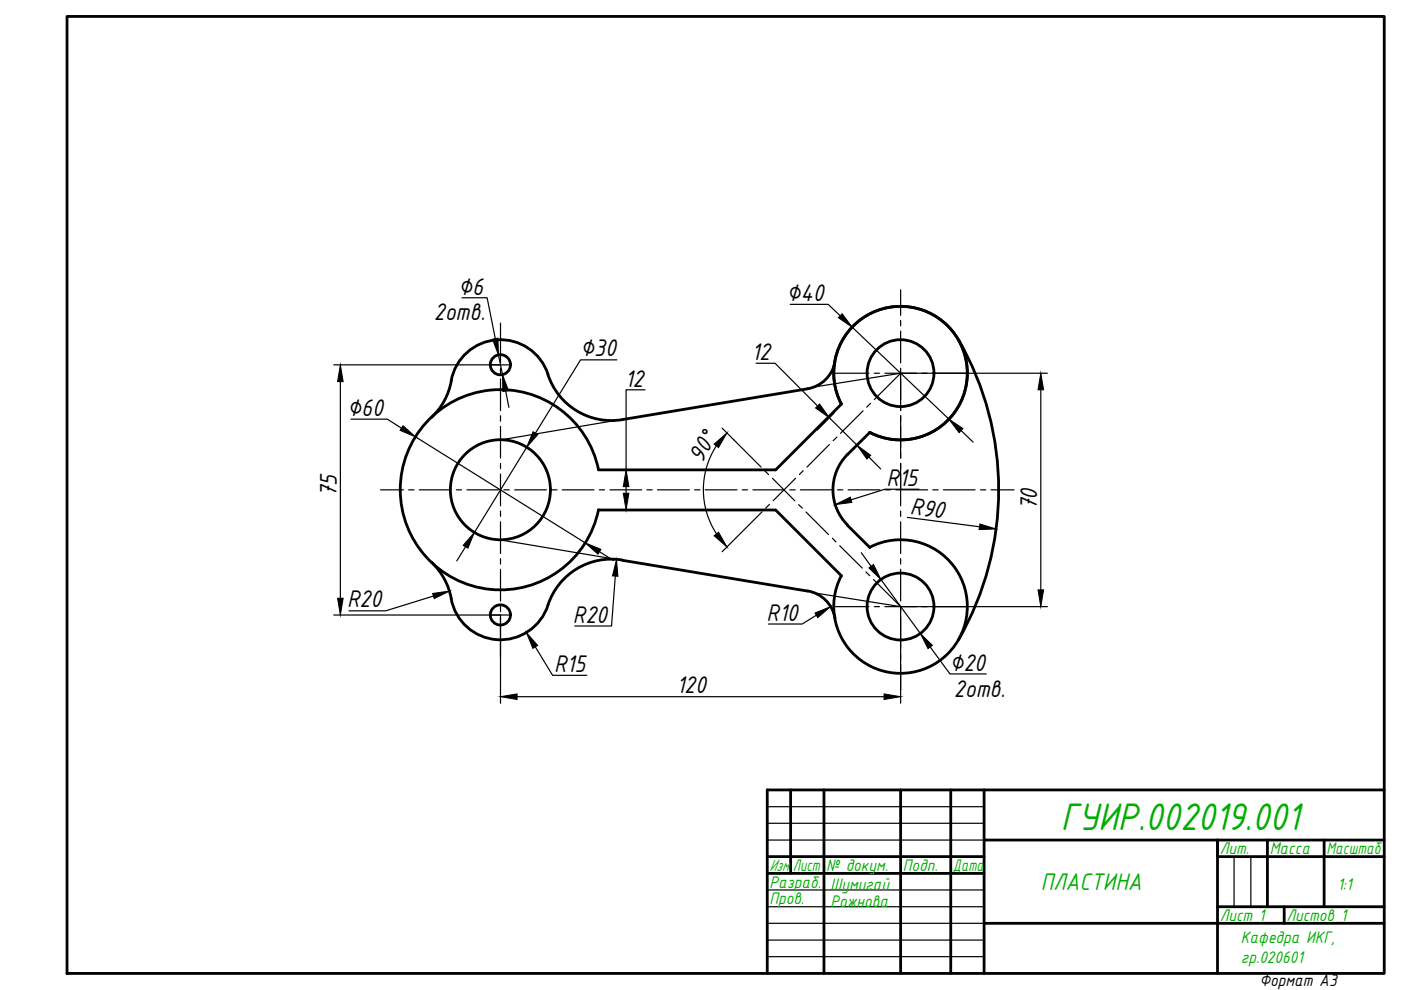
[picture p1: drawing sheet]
<svg xmlns="http://www.w3.org/2000/svg" width="297mm" height="210mm" viewBox="0 0 297 210" stroke-linecap="round" stroke-linejoin="round" font-family="sans-serif">
<!-- layer: 0 -->
<g fill="none" stroke="#000" stroke-width=".59">
<path d="M14.2 3.5h279.3v202.9h-279.3zM116.2 79.4a14.2 14.2 0 0 0 15.8 9.6M116.2 79.3a10.6 10.6 0 0 0-10.8-7.3 10.6 10.6 0 0 0-9.7 8.7M177 76.7a7.1 7.1 0 0 1-5.8 5.7l-39.2 6.6M203.2 72a63.6 63.6 0 0 1 0 63.7M95.7 80.8a14.2 14.2 0 0 1-4.2 7.7M126.9 99.6a21.2 21.2 0 0 0-32.6-13.4 21.2 21.2 0 0 0 0 35.3 21.2 21.2 0 0 0 32.6-13.4M178.4 85.7a14.2 14.2 0 0 1 10.3-20.6 14.2 14.2 0 0 1 16.2 16.3 14.2 14.2 0 0 1-20.5 10.3M178.4 85.7l-13.9 13.9h-37.6M184.4 91.7l-4.7 4.6a10.6 10.6 0 0 0 0 15M126.9 108.1h37.6l13.9 14M132 118.7a14.4 14.4 0 0 0-16.3 10.7 10.6 10.6 0 0 1-11.4 6.1 10.6 10.6 0 0 1-8.8-9.4 14.2 14.2 0 0 0-4-6.9"/>
<path d="M132 118.8l39.2 6.5a7.1 7.1 0 0 1 5.8 5.8M179.7 111.4l4.7 4.7M184.4 116a14.2 14.2 0 0 1 20.5 10.3 14.2 14.2 0 0 1-16.2 16.3 14.2 14.2 0 0 1-10.3-20.5M167.6 167.5v17.7M174.7 167.5v38.9M191 167.5v38.9M201.6 167.5v38.9M208.6 167.5v38.9M208.6 178.1h84.9M268.7 178.1v14.1M280.7 178.1v14.1M293.5 167.5h-130.8v38.9"/>
<path d="M162.7 181.6h45.9M162.7 185.2h45.9M208.6 195.8h84.9M258.1 192.2h35.4M272.3 192.2v3.6M293.5 181.6h-35.4v-3.5v28.3"/>
<circle cx="106.1" cy="77.3" r="2.14"/>
<circle cx="190.9" cy="79.1" r="7.1"/>
<circle cx="106.1" cy="103.8" r="10.6"/>
<circle cx="106.1" cy="130.4" r="2.14"/>
<circle cx="190.9" cy="128.6" r="7.1"/>
</g>
<g fill="none" stroke="#000" stroke-width=".25">
<path d="M191 79.1l-18.4 3M130.9 89.1l-24.8 4.2M106.1 114.5l24.8 4.1M172.6 125.7l18.4 2.9M162.7 171h45.9M162.7 174.6h45.9M162.7 178.1h45.9M162.7 188.7h45.9M162.7 192.2h45.9M162.7 199.3h45.9M162.7 195.8h45.9M261.6 181.6v10.6"/>
<path d="M265.2 181.6v10.6M162.7 202.8h45.9"/>
</g>
<g fill="none" stroke="#000" stroke-width=".25">
<path d="M104 77.4h4.2M106.1 68.5v8.4M106.1 78.1v1.1M176.8 79.1h7.4M185.4 79.1h1.1M187.6 79.1h6.7M191 61.4v5.5M191 68v1.1M191 70.2v6.7M191 78.1v9M191 79.1l-5.6 5.6M195.4 79.1h1.2"/>
<path d="M197.7 79.1h7.4M106.1 80.3v6.8M106.1 88.2v1.1M106.1 90.4v6.7M106.1 98.3v1.1M155.6 93.3l5.8 5.7M162.2 99.8l.8 .8M170.3 99.8l-.8 .8M175.8 94.2l-4.7 4.8M177.4 92.7l-.8 .7M183 87.1l-4.8 4.8M184.6 85.5l-.8 .8"/>
<path d="M191 88.2v8.9M191 98.2v9M80.7 103.9h4.8M86.6 103.9h1.2M88.9 103.9h6.7M96.8 103.9h1.1M99 103.9h6.7M106.1 100.5v6.7M106.1 108.3v1.2M106.1 110.6v6.8M106.1 118.5v1.1M106.8 103.9h1.2"/>
<path d="M109.1 103.9h6.8M117 103.9h1.1M119.2 103.9h6.7M127.1 103.9h1.1M129.3 103.9h6.7M137.1 103.9h1.2M139.4 103.9h6.8M147.3 103.9h1.1M149.5 103.9h6.7M157.4 103.9h1.1M159.6 103.9h6.8M161.6 108.5l-5.7 5.6"/>
<path d="M163.1 106.9l-.8 .9M163.8 101.4l4.7 4.8M167.5 103.9h1.1M168.7 101.4l-4.8 4.7M169.3 107l.8 .8M169.7 103.9h6.7M170.9 108.6l4.8 4.7M176.5 114.1l.7 .8M177.6 103.9h1.1M178 115.7l4.8 4.8M179.8 103.9h6.7M187.7 103.9h1.1"/>
<path d="M189.9 103.9h6.8M191 108.3v1.2M191 110.6v6.8M191 118.5v1.1M197.8 103.9h1.1M200 103.9h6.7M207.9 103.9h1.1M210.1 103.9h4.9M104 130.4h4.2M106.1 120.7v6.7M106.1 128.6v1.1M106.1 130.8v8.4"/>
<path d="M176.8 128.6h7.4M183.6 121.3l.8 .8M185.2 122.9l5.8 5.7M185.4 128.6h1.1M187.6 128.6h6.7M191 120.7v6.7M191 128.6v1.1M191 130.8v6.8M191 138.7v1.1M195.4 128.6h1.2M197.7 128.6h7.4M191 140.9v5.4"/>
</g>
<g fill="none" stroke="#000" stroke-width=".25">
<path d="M70.8 77.4h35.3M97.9 63.1h5.4l1.7 8.7M105.7 75.3l.8 4.1M130.8 76.3h-7.7l-9.6 15.5M160.3 77h4l9 9.1M167.5 64.5h8.1l2.5 2.4M180.7 69.4l20.5 19.5M191 79.1h31.1M72.2 80.9v45.9M74.4 88.9h7.7l3 1.9M88.1 92.6l36 22.5M107.2 82.9l.7 3.5"/>
<path d="M111.7 94.8l-11.1 18.1M131.3 99.6h10.9M136.8 82.6h-4.1v17M151.9 94.5a17.1 17.1 0 0 0 0 18.7M153.1 90.8l2.5 2.5M175.8 88.6l5.9 5.8M176.9 87.6l-3.6 3.6M182.7 93.4l-3.6 3.6M184.2 96.9l2.5 2.5M203.8 91.3l2.5 2.4M220.7 82.6v42.5M98.7 115.9l-1.9 3"/>
<path d="M127.1 117l3 1.8M131.3 108.1h10.9M132.7 103.2v1.4M155.9 114.1l-2.8 2.9M182.6 117.2l2.1 2.9M192.4 109.7l15.3 2M194.8 103.7h-7.2l-7.1 2.3M70.8 130.4h35.3v18.7M91.9 126.4l-10.1 3.1h-7.8M113.5 137.1l3.7 6.1h7.2M130.5 122.1l-.8 10.6h-7.8M173.1 130.4l-3 1.9h-7.2"/>
<path d="M186.8 122.9l8.3 11.4M197.2 137.2l4.2 5.7h7.7M222.1 128.6h-31.1v20.5M109.6 147.7h77.8"/>
</g>
<g fill="#000" stroke="#000" stroke-width=".21">
<path d="M104.4 71.9l1.2-.2 .1 3.6zM178.5 66.5l2.2 2.9-3-2zM72.2 77.4l.6 3.5h-1.2zM85.5 90.3l2.6 2.3-3.3-1.4zM106.5 79.4l1.3 3.4-1.2 .2zM113 91.5l1 .6-2.3 2.7zM151.4 94.2l2.7-2.4-1.8 3.1zM172.9 86.5l.9-.8 2 2.9zM181.7 94.4l2.9 2.1-.8 .8zM201.2 88.9l3 2-.8 .9zM220.7 79.1l.6 3.5h-1.2zM100.6 112.9l-1.4 3.3-1-.6z"/>
<path d="M124.1 115.1l3.3 1.4-.6 1zM132.2 104.6h1.1l-.6 3.5zM132.7 99.6l.6 3.6h-1.1zM151.4 113.6l.9-.8 1.8 3.2zM177.1 107l3.2-1.6 .3 1.1zM184.2 120.4l1-.7 1.6 3.2zM207.8 111.1l3.4 1.1-3.6 .1zM71.6 126.8h1.2l-.6 3.6zM91.7 125.8l3.6-.5-3.2 1.6zM111.6 134.1l2.4 2.7-1 .7zM130.7 118.6l.3 3.6-1.1-.1zM172.8 130l3.3-1.4-2.7 2.4z"/>
<path d="M195.1 134.3l2.6 2.5-.9 .7zM220.1 125.1h1.2l-.6 3.5zM106.1 147.7l3.5-.6v1.2zM187.4 147.1l3.6 .6-3.6 .6z"/>
</g>
<text font-size="8.8" fill="#00ad00" x="224.9" y="176">ГУИР.002019.001</text>
<g font-size="5.5">
<text x="97.1" y="62.5">∅6</text>
<text x="166.7" y="63.8">∅40</text>
<text x="92" y="67.8">2отв.</text>
<text x="123" y="75.6">∅30</text>
<text x="159.3" y="76.3">12</text>
<text x="132.5" y="82">12</text>
<text x="73.6" y="88.2">∅60</text>
<text x="148.9" y="98.3" transform="rotate(-60 148.9 98.3)">90°</text>
<text x="71.4" y="105.4" transform="rotate(-90 71.4 105.4)">75</text>
<text x="187.9" y="103.1">R15</text>
<text x="192.8" y="109" transform="rotate(7 192.8 109)">R90</text>
<text x="219.9" y="108.2" transform="rotate(-90 219.9 108.2)">70</text>
<text x="73.6" y="128.8">R20</text>
<text x="162.5" y="131.6">R10</text>
<text x="121.5" y="132.1">R20</text>
<text x="117.5" y="142.5">R15</text>
<text x="201.3" y="142.2">∅20</text>
<text x="143.4" y="147">120</text>
<text x="202.3" y="147.7">2отв.</text>
</g>
<text font-size="5.5" fill="#00ad00" x="220.7" y="188.7">ПЛАСТИНА</text>
<g font-size="3.8" fill="#00ad00">
<text x="163.1" y="184.7">Изм.</text>
<text x="168.1" y="184.7">Лист</text>
<text x="175.2" y="184.7">№ докум.</text>
<text x="191.4" y="184.7">Подп.</text>
<text x="202" y="184.7">Дата</text>
<text x="258.6" y="181.2">Лит.</text>
<text x="269.2" y="181.2">Масса</text>
<text x="281.2" y="181.2">Масштаб</text>
<text x="163.1" y="188.2">Разраб.</text>
<text x="163.1" y="191.7">Пров.</text>
<text x="176.1" y="188.7">Шумигай</text>
<text x="283.6" y="188.7">1:1</text>
<text x="176.1" y="192.2">Рожнова</text>
<text x="258.6" y="195.3">Лист 1</text>
<text x="272.7" y="195.3">Листов 1</text>
<text x="263.1" y="200">Кафедра ИКГ,</text>
<text x="263.1" y="204.3">гр.020601</text>
</g>
<text font-size="3.8" x="267" y="209.1">Формат А3</text>
</svg>
